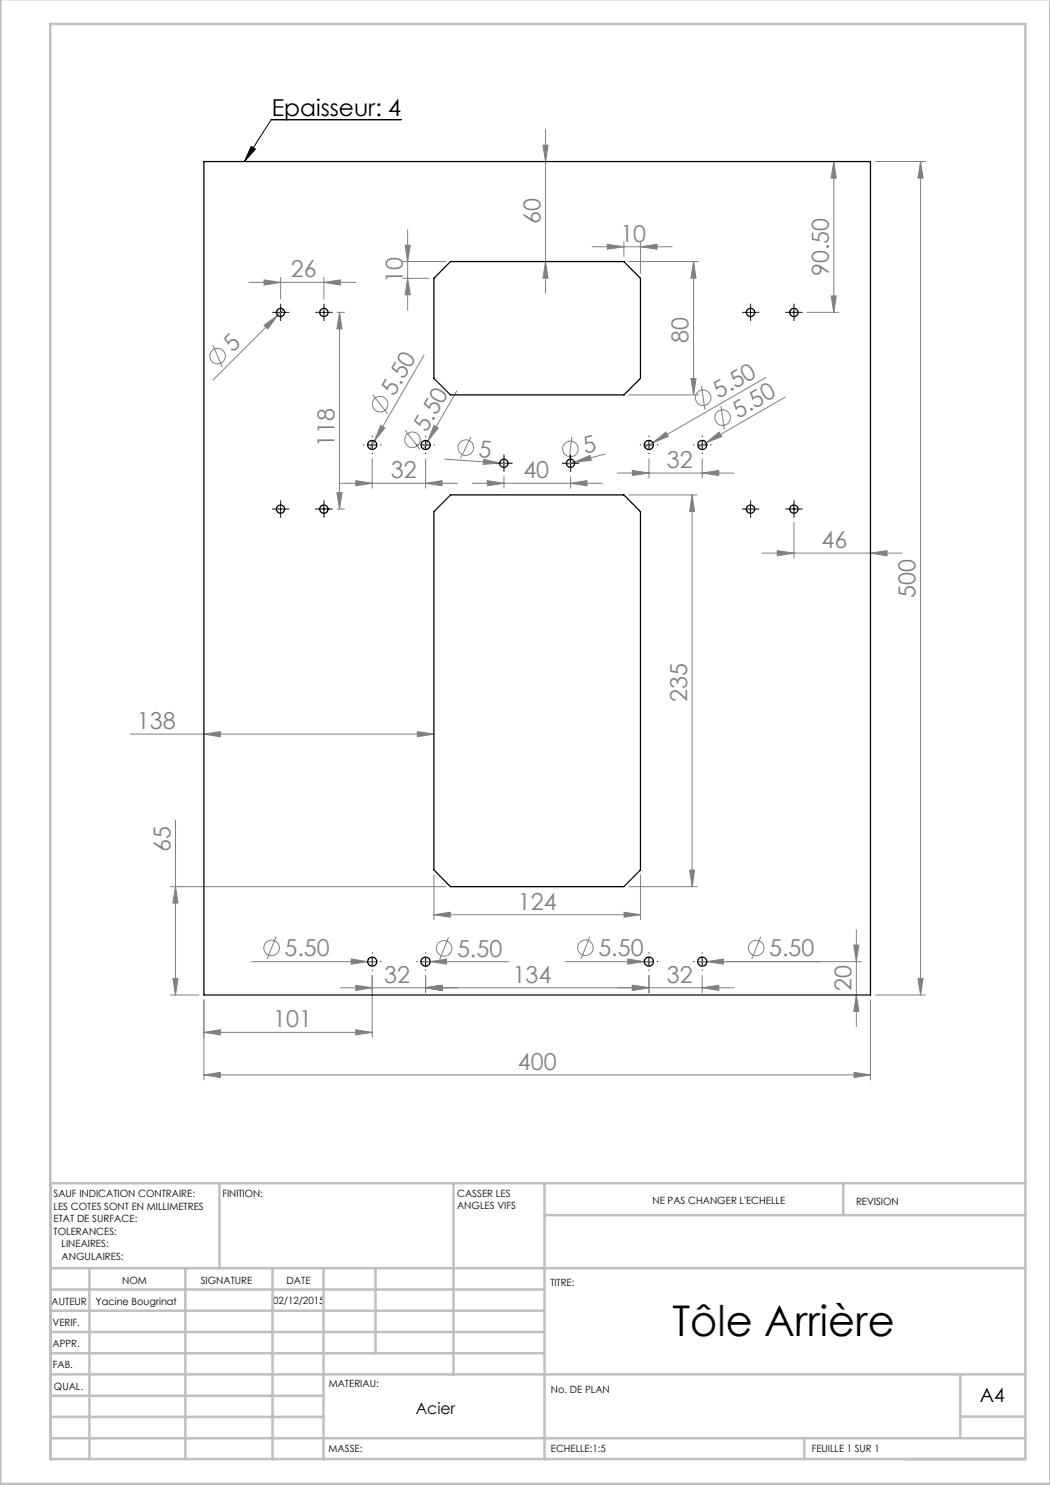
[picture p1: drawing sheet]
<svg xmlns="http://www.w3.org/2000/svg" width="210mm" height="297mm" viewBox="0 0 210 297" stroke-linecap="round" stroke-linejoin="round" font-family="sans-serif">
<g fill="none" stroke="#808080" stroke-width=".2">
<path d="M108.6 29h1l-.5 3.3zM109.1 26v32.7M166.8 32.3v30.2M166.8 32.3l.5 3.3h-1.1zM175.1 32.3h10M184.1 32.3v166.7M184.1 32.3l.5 3.3h-1zM49.8 56.5h21.3M52.8 56l3.3 .5-3.3 .5zM56.1 55.5v4.3M64.8 56.5l3.3-.5v1zM64.8 55.5v4.3"/>
<path d="M80.5 52.3h8.6M80.5 55.7h5.3M81 49h1.1l-.6 3.3zM81.5 55.7l.6 3.2h-1.1zM81.5 46v16M109.1 52.3l.5 3.3h-1zM118.4 49.4h16M121.5 48.9l3.3 .5-3.3 .4zM124.8 48.4v2.9M125.8 52.3h13.9M128.1 49.4l3.3-.5v.9zM128.1 48.4v6.2"/>
<path d="M138.7 52.3l.5 3.3h-1zM138.7 52.3v26.7M166.2 59.2h1.1l-.5 3.3zM42.6 69l1.8 4.4M52.8 65l2.7-1.9-1.9 2.7zM56.7 61.9l-14.1 14.1M67.5 62.5h1.4M67.9 62.5v39.3M67.9 62.5l.5 3.3h-1zM74.5 78.9l3 3.8M84.8 71l-10.8 18.8M91.4 78.2l-6.7 11.6"/>
<path d="M125.8 79h13.9M138.2 75.7h1l-.5 3.3zM140.3 77.2l.7 4.7M153.2 75.5l-22.6 13M157.1 79.4l-15.8 9.1M161.4 62.5h6.3M67.4 98.5h1l-.5 3.3zM68.1 96.7h23.4M71.2 96.1l3.2 .6-3.2 .5zM74.4 91.8v5.8M76.1 85.1l.9 .5-2.1 2.6zM81 86.1l3 3.7"/>
<path d="M85.1 96.7l3.3-.6v1.1zM85.1 91.8v5.8M86.8 85.1l.9 .5-2.1 2.6zM89 91.8l10.9 .8M94.2 87.4l-2.1 4.3M94.4 96.7h26.1M96.7 91.9l3.2 .7-3.3 .3zM97.5 96.1l3.3 .6-3.3 .5zM99.9 92.6l1.7 .1M100.8 95.3v2.3M114.1 96.7l3.3-.6v1.1zM114.1 95.3v2.3"/>
<path d="M114.4 87.4l-.6 4.8M114.9 92.4l3.1-1.3 .3 1zM114.9 92.4l-1.6 .5M121 90.8l-6.1 1.6M123.4 94.6h23.4M125.8 99h13.6M126.5 94.1l3.3 .5-3.3 .5zM129.8 91.8v3.8M130.6 88.5l2.6-2.1 .5 .9zM130.6 88.5l-1.6 1M138.4 99l.5 3.3h-1zM138.4 99v78.3"/>
<path d="M140.4 94.6l3.4-.5v1zM140.4 91.8v3.8M141.3 88.5l2.5-2.1 .6 .9zM141.3 88.5l-1.6 1M144.2 81.2l.7 4.7M67.5 101.8h1.4M152.4 110.6h28M155.5 110.1l3.3 .5-3.3 .6zM158.8 104.5v7.2M174.1 110.6l3.3-.5v1.1zM26.1 146.8h60.7M40.8 146.8l3.3-.5v1.1z"/>
<path d="M83.5 146.3l3.3 .5-3.3 .6zM34.1 177.3h55M35.1 177.3l.5 3.3h-1zM35.1 164v35M86.8 175v8.9M125.8 177.3h13.6M128.1 175v8.9M137.9 174h1l-.5 3.3zM34.1 199h5.7M34.6 195.7h1l-.5 3.3zM40.8 200v16M50.3 192.3h25.1"/>
<path d="M55.2 187.4l-1.8 4.4M68.1 197.6h78.7M70.2 191.8l3.3 .5-3.3 .5zM71.2 197.1l3.2 .5-3.2 .5zM74.4 195.1v12.4M84.2 192.3h17.5M85.1 197.6l3.3-.5v1zM85.1 195.1v3.5M86 192.3l3.3-.5v1zM86.8 182.9l3.3-.4v.9zM86.8 182.9h41.3M89.7 187.5l-1.8 4.4"/>
<path d="M113.1 192.3h17.6M118 187.3l-1.8 4.5M124.8 182.5l3.3 .4-3.3 .5zM125.6 191.8l3.3 .5-3.3 .5zM126.5 197.1l3.3 .5-3.3 .5zM129.8 195.1v3.5M139.5 192.3h32.8M140.4 197.6l3.4-.5v1zM140.4 195.1v3.5M141.4 192.3l3.3-.5v1zM152.2 187.4l-1.8 4.4M170.7 189h1.1l-.5 3.3z"/>
<path d="M171.3 199l.5 3.3h-1.1zM171.3 186v19.3M174.1 200v16M175.1 199h10M183.6 195.7h1l-.5 3.3zM40.8 215l3.3-.5v1zM40.8 215h133.3M40.8 206.5l3.3-.6v1.1zM40.8 206.5h33.6M71.2 205.9l3.2 .6-3.2 .5zM170.8 214.5l3.3 .5-3.3 .5z"/>
<circle cx="43.5" cy="71.2" r="1.55"/>
<circle cx="140.6" cy="79.6" r="1.55"/>
<circle cx="76" cy="80.8" r="1.55"/>
<circle cx="82.5" cy="88" r="1.57"/>
<circle cx="93.2" cy="89.5" r="1.56"/>
<circle cx="114.1" cy="89.8" r="1.56"/>
<circle cx="144.5" cy="83.5" r="1.56"/>
<circle cx="54.3" cy="189.6" r="1.56"/>
<circle cx="88.8" cy="189.7" r="1.55"/>
<circle cx="117.1" cy="189.5" r="1.55"/>
<circle cx="151.3" cy="189.6" r="1.56"/>
</g>
<g fill="none" stroke="#000" stroke-width=".2">
<path d="M50.2 29.3l.9 .5-2.2 2.5zM80.2 23.9h-25.9l-5.4 8.4M55.3 62.5h1.6M56.1 61.7v1.6M64 62.5h1.6M64.8 61.7v1.6M149.3 62.5h1.7M150.1 61.7v1.6M157.9 62.5h1.7M158.8 61.7v1.6M73.6 89h1.7M74.4 88.2v1.6"/>
<path d="M84.3 89h1.6M85.1 88.2v1.6M99.9 92.7h1.7M100.8 91.8v1.7M113.3 92.7h1.6M114.1 91.8v1.7M128.9 89h1.7M129.8 88.2v1.6M139.6 89h1.7M140.4 88.2v1.6M55.3 101.8h1.6M56.1 101v1.7"/>
<path d="M64 101.8h1.6M64.8 101v1.7M149.3 101.8h1.7M150.1 101v1.7M157.9 101.8h1.7M158.8 101v1.7M73.6 192.3h1.7M74.4 191.5v1.6M84.3 192.3h1.6M85.1 191.5v1.6M128.9 192.3h1.7M129.8 191.5v1.6"/>
<path d="M139.6 192.3h1.7M140.4 191.5v1.6"/>
</g>
<g fill="none" stroke="#000" stroke-width=".2" stroke-dasharray="30.5 1.3 1.3 1.3">
<path d="M55.3 62.5h-.8M56.1 61.6v-.8M56.1 63.3v.8M57 62.5h.8M64 62.5h-.9M64.8 61.6v-.8M64.8 63.3v.8M65.6 62.5h.9M149.3 62.5h-.8M150.1 61.6v-.8M150.1 63.3v.8M151 62.5h.8"/>
<path d="M158 62.5h-.9M158.8 61.6v-.8M158.8 63.3v.8M159.6 62.5h.9M72.8 89h-.1M74.5 87.3v-.1M74.5 90.6v.1M76.1 89h.1M83.5 89h-.1M85.1 87.3v-.1M85.1 90.6v.1M86.8 89h.1"/>
<path d="M100 92.6h-.9M100.8 91.8v-.8M100.8 93.5v.8M101.6 92.6h.9M113.3 92.6h-.8M114.1 91.8v-.8M114.1 93.5v.8M115 92.6h.8M128.1 89h-.1M129.8 87.3v-.1M129.8 90.6v.1M131.5 89h.1"/>
<path d="M138.8 89h-.1M140.5 87.3v-.1M140.5 90.6v.1M142.1 89h.1M55.3 101.8h-.8M56.1 101v-.9M56.1 102.6v.9M57 101.8h.8M64 101.8h-.9M64.8 101v-.9M64.8 102.6v.9M65.6 101.8h.9"/>
<path d="M149.3 101.8h-.8M150.1 101v-.9M150.1 102.6v.9M151 101.8h.8M158 101.8h-.9M158.8 101v-.9M158.8 102.6v.9M159.6 101.8h.9M72.8 192.3h-.1M74.5 190.6h.1M74.5 194v.1M76.1 192.3h.1"/>
<path d="M83.5 192.3h-.1M85.1 190.6h.1M85.1 194v.1M86.8 192.3h.1M128.1 192.3h-.1M129.8 190.6h.1M129.8 194v.1M131.5 192.3h.1M138.8 192.3h-.1M140.5 190.6h.1M140.5 194v.1M142.1 192.3h.1"/>
</g>
<g fill="none" stroke="#c0c0c0" stroke-width=".5">
<path d="M.1 -.1v296.9h209.9v-296.9M10.1 4.8h195v287h-195zM43.9 236.6v17M90.7 236.6v38.3M108.9 236.6v55.3M168.7 236.6v6.3M205.1 236.6h-195v55.3M10.1 253.6h195M10.1 257.9h98.8M17.9 253.6v38.3M37.1 253.6v38.3M54.5 253.6v38.3"/>
<path d="M64.7 253.6v38.3M75.1 253.6v17M108.9 243h96.2M10.1 270.6h98.8M10.1 266.4h98.8M10.1 262.1h98.8M10.1 279.1h54.6M10.1 274.9h195M192.1 274.8v12.7M10.1 287.7h195M10.1 283.4h54.6M160.9 287.5v4.3"/>
<path d="M192.1 283.3h13"/>
</g>
<path d="M50.2 29.3l.9 .5-2.2 2.5z" fill="#000"/>
<g fill="#808080">
<path d="M96.7 91.9l3.2 .7-3.3 .3z"/>
<path d="M70.2 191.8l3.3 .5-3.3 .5z"/>
<path d="M141.4 192.3l3.3-.5v1z"/>
<path d="M86 192.3l3.3-.5v1z"/>
<path d="M125.6 191.8l3.3 .5-3.3 .5z"/>
<path d="M114.9 92.4l3.1-1.3 .3 1z"/>
<path d="M141.3 88.5l2.5-2.1 .6 .9z"/>
<path d="M130.6 88.5l2.6-2.1 .5 .9z"/>
<path d="M52.8 65l2.7-1.9-1.9 2.7z"/>
<path d="M64.8 56.5l3.3-.5v1zM52.8 56l3.3 .5-3.3 .5zM140.4 197.6l3.4-.5v1zM126.5 197.1l3.3 .5-3.3 .5zM128.1 49.4l3.3-.5v.9zM121.5 48.9l3.3 .5-3.3 .4zM71.2 205.9l3.2 .6-3.2 .5zM40.8 206.5l3.3-.6v1.1zM83.5 146.3l3.3 .5-3.3 .6zM40.8 146.8l3.3-.5v1.1z"/>
<path d="M40.8 215l3.3-.5v1zM170.8 214.5l3.3 .5-3.3 .5zM71.2 96.1l3.2 .6-3.2 .5zM85.1 96.7l3.3-.6v1.1zM97.5 96.1l3.3 .6-3.3 .5zM114.1 96.7l3.3-.6v1.1zM126.5 94.1l3.3 .5-3.3 .5zM140.4 94.6l3.4-.5v1zM85.1 197.6l3.3-.5v1zM126.5 197.1l3.3 .5-3.3 .5zM71.2 197.1l3.2 .5-3.2 .5zM85.1 197.6l3.3-.5v1zM155.5 110.1l3.3 .5-3.3 .6zM174.1 110.6l3.3-.5v1.1z"/>
<path d="M86.8 182.9l3.3-.4v.9zM124.8 182.5l3.3 .4-3.3 .5z"/>
<path d="M76.1 85.1l-1.2 3.1 2.1-2.6zM86.8 85.1l-1.2 3.1 2.1-2.6z"/>
<path d="M183.6 195.7h1l-.5 3.3zM184.1 32.3l.5 3.3h-1zM67.4 98.5h1l-.5 3.3zM67.9 62.5l.5 3.3h-1zM166.2 59.2h1.1l-.5 3.3zM166.8 32.3l.5 3.3h-1.1zM109.1 52.3l.5 3.3h-1zM108.6 29h1l-.5 3.3z"/>
<path d="M138.4 99l.5 3.3h-1zM137.9 174h1l-.5 3.3zM138.7 52.3l.5 3.3h-1zM138.2 75.7h1l-.5 3.3zM81 49h1.1l-.6 3.3zM81.5 55.7l.6 3.2h-1.1zM170.7 189h1.1l-.5 3.3zM171.3 199l.5 3.3h-1.1zM35.1 177.3l.5 3.3h-1zM34.6 195.7h1l-.5 3.3z"/>
</g>
<g fill="none" stroke="#000" stroke-width=".25">
<path d="M40.8 32.3h133.3v166.7h-133.3zM90.1 52.3h34.7l3.3 3.4v20l-3.3 3.3h-34.7l-3.3-3.3v-20zM90.1 99h34.7l3.3 3.3v71.7l-3.3 3.3h-34.7l-3.3-3.3v-71.7z"/>
<circle cx="56.1" cy="62.5" r=".83"/>
<circle cx="64.8" cy="62.5" r=".84"/>
<circle cx="150.1" cy="62.5" r=".84"/>
<circle cx="158.8" cy="62.5" r=".83"/>
<circle cx="74.4" cy="89" r=".92"/>
<circle cx="85.1" cy="89" r=".91"/>
<circle cx="100.8" cy="92.7" r=".82"/>
<circle cx="114.1" cy="92.7" r=".83"/>
<circle cx="129.8" cy="89" r=".91"/>
<circle cx="140.4" cy="89" r=".91"/>
<circle cx="56.1" cy="101.8" r=".83"/>
<circle cx="64.8" cy="101.8" r=".84"/>
<circle cx="150.1" cy="101.8" r=".84"/>
<circle cx="158.8" cy="101.8" r=".83"/>
<circle cx="74.4" cy="192.3" r=".92"/>
<circle cx="85.1" cy="192.3" r=".91"/>
<circle cx="129.8" cy="192.3" r=".91"/>
<circle cx="140.4" cy="192.3" r=".92"/>
</g>
<text font-size="8.5" x="134.5" y="267.2">Tôle Arrière</text>
<text font-size="4.7" x="54.4" y="23.3">Epaisseur: 4</text>
<g font-size="4.7" fill="#808080">
<text x="108.1" y="44.8" transform="rotate(-90 108.1 44.8)">60</text>
<text x="124.1" y="48.3">10</text>
<text x="58.2" y="55.5">26</text>
<text x="80.5" y="56.5" transform="rotate(-90 80.5 56.5)">10</text>
<text x="165.8" y="55.2" transform="rotate(-90 165.8 55.2)">90.50</text>
<text x="46.6" y="70.6" transform="rotate(-45 46.6 70.6)">5</text>
<text x="137.7" y="68.6" transform="rotate(-90 137.7 68.6)">80</text>
<text x="78.8" y="79.5" transform="rotate(-60 78.8 79.5)">5.50</text>
<text x="143.7" y="79.7" transform="rotate(-30 143.7 79.7)">5.50</text>
<text x="147.6" y="83.7" transform="rotate(-30 147.6 83.7)">5.50</text>
<text x="66.9" y="89.4" transform="rotate(-90 66.9 89.4)">118</text>
<text x="85.3" y="86.6" transform="rotate(-60 85.3 86.6)">5.50</text>
<text x="78.2" y="95.6">32</text>
<text x="95.6" y="91.4" transform="rotate(4 95.6 91.4)">5</text>
<text x="104.7" y="95.6">40</text>
<text x="117" y="90.8" transform="rotate(-15 117 90.8)">5</text>
<text x="133.4" y="93.6">32</text>
<text x="164.3" y="109.6">46</text>
<text x="183.1" y="119.5" transform="rotate(-90 183.1 119.5)">500</text>
<text x="137.4" y="140.4" transform="rotate(-90 137.4 140.4)">235</text>
<text x="27.4" y="145.8">138</text>
<text x="34.1" y="170.5" transform="rotate(-90 34.1 170.5)">65</text>
<text x="103.6" y="181.9">124</text>
<text x="56.9" y="191.3">5.50</text>
<text x="91.4" y="191.4">5.50</text>
<text x="119.7" y="191.2">5.50</text>
<text x="153.8" y="191.3">5.50</text>
<text x="76.9" y="196.5">32</text>
<text x="102.5" y="196.5">134</text>
<text x="133.4" y="196.5">32</text>
<text x="170.3" y="198.2" transform="rotate(-90 170.3 198.2)">20</text>
<text x="54.7" y="205.4">101</text>
<text x="103.6" y="214">400</text>
</g>
<text font-size="3.9" x="196" y="280.4">A4</text>
<text font-size="3.2" x="83.1" y="282.8">Acier</text>
<g font-size="2">
<text x="10.7" y="239.5">SAUF INDICATION CONTRAIRE:</text>
<text x="44.5" y="239.5">FINITION:</text>
<text x="91.4" y="239.4">CASSER LES</text>
<text x="10.7" y="242">LES COTES SONT EN MILLIMETRES</text>
<text x="10.7" y="244.5">ETAT DE SURFACE:</text>
<text x="91.4" y="241.9">ANGLES VIFS</text>
<text x="130.5" y="240.8">NE PAS CHANGER L'ECHELLE</text>
<text x="171.2" y="241">REVISION</text>
<text x="10.7" y="247">TOLERANCES:</text>
<text x="12.3" y="249.5">LINEAIRES:</text>
<text x="12.3" y="252">ANGULAIRES:</text>
<text x="24.4" y="256.9">NOM</text>
<text x="40.1" y="256.8">SIGNATURE</text>
<text x="57.3" y="256.8">DATE</text>
<text x="110.1" y="257.1">TITRE:</text>
<text x="10.3" y="260.9">AUTEUR</text>
<text x="19.2" y="261">Yacine Bougrinat</text>
<text x="54.6" y="260.8">02/12/2015</text>
<text x="10.5" y="269.3">APPR.</text>
<text x="10.5" y="265.2">VERIF.</text>
<text x="10.6" y="273.6">FAB.</text>
<text x="10.8" y="278">QUAL.</text>
<text x="65.8" y="277.4">MATERIAU:</text>
<text x="110.2" y="278.5">No. DE PLAN</text>
<text x="65.7" y="290.4">MASSE:</text>
<text x="110.2" y="290.5">ECHELLE:1:5</text>
<text x="162.4" y="290.4">FEUILLE 1 SUR 1</text>
</g>
</svg>
